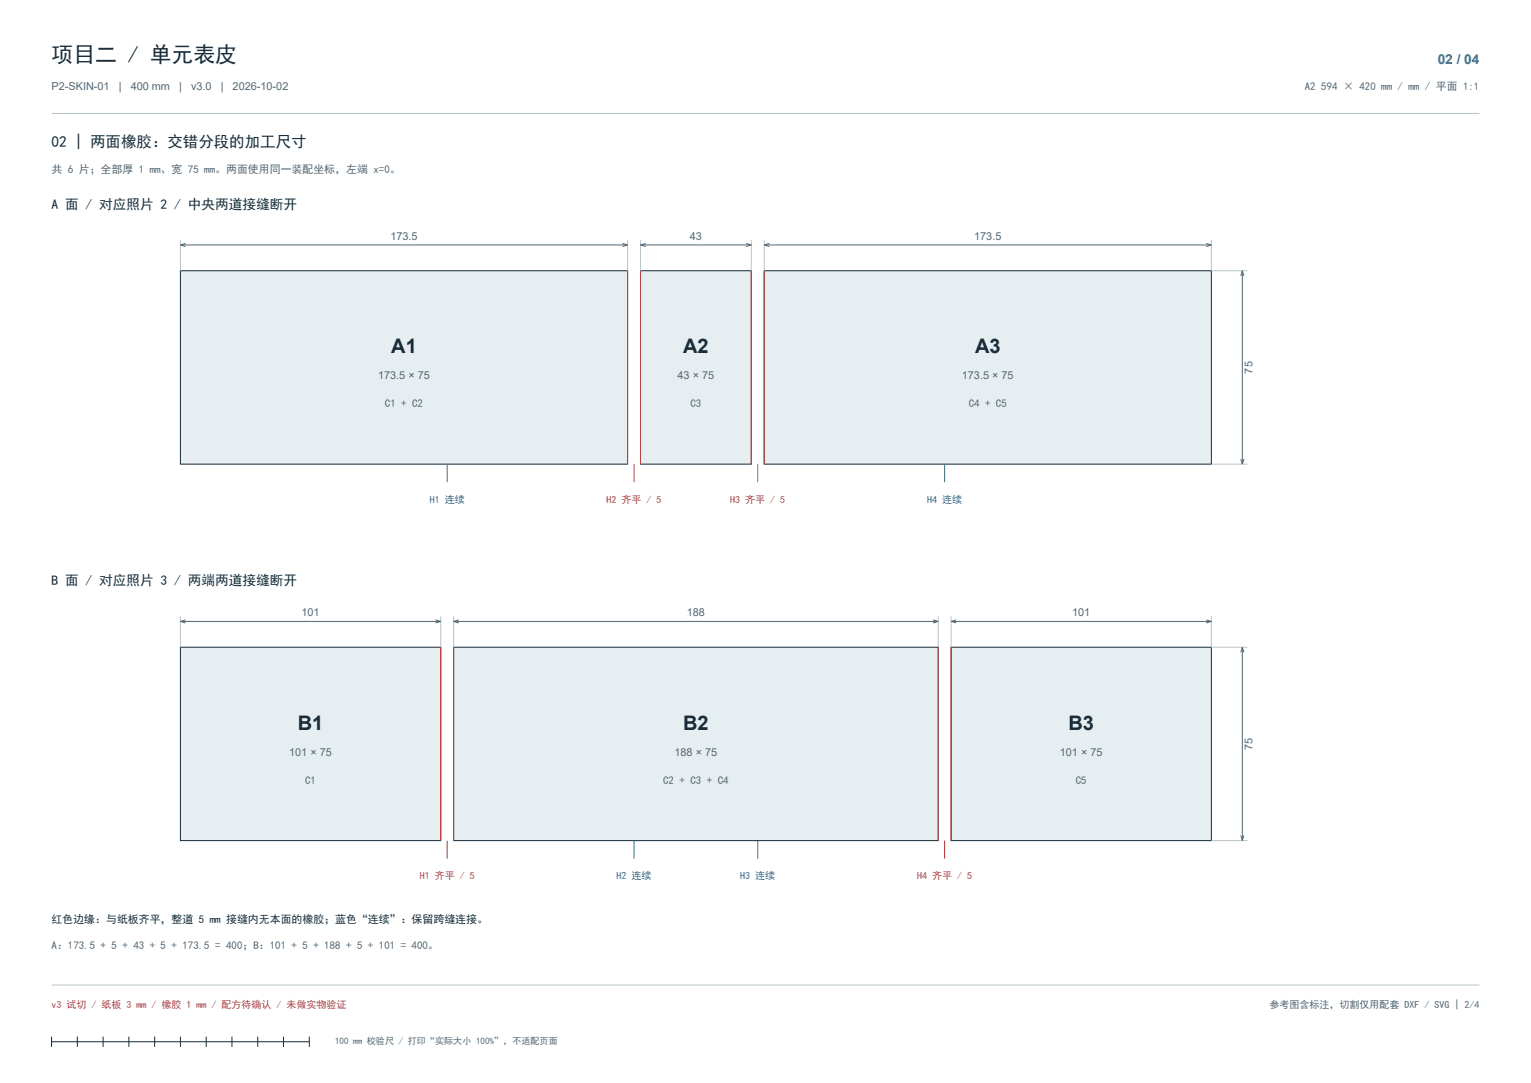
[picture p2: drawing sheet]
<svg xmlns="http://www.w3.org/2000/svg" width="594mm" height="420mm" viewBox="0 0 594 420" stroke-linecap="round" stroke-linejoin="round" font-family="sans-serif">
<path d="M20 44h554" fill="none" stroke="#b7c4cb" stroke-width=".39"/>
<path d="M70 105h173.5v75h-173.5z" fill-rule="evenodd" fill="#e7eef2" stroke="#172b38" stroke-width=".39"/>
<path d="M70 93v12M243.5 93v12" fill="none" stroke="#b7c4cb" stroke-width=".39"/>
<path d="M70 95h173.5M70 95l2 .6M72 94.4l-2 .6M241.5 94.4l2 .6M243.5 95l-2 .6" fill="none" stroke="#516773" stroke-width=".39"/>
<path d="M248.5 105h43v75h-43z" fill-rule="evenodd" fill="#e7eef2" stroke="#172b38" stroke-width=".39"/>
<path d="M248.5 93v12M291.5 93v12" fill="none" stroke="#b7c4cb" stroke-width=".39"/>
<path d="M248.5 95h43M248.5 95l2 .6M250.5 94.4l-2 .6M289.5 94.4l2 .6M291.5 95l-2 .6" fill="none" stroke="#516773" stroke-width=".39"/>
<path d="M296.5 105h173.5v75h-173.5z" fill-rule="evenodd" fill="#e7eef2" stroke="#172b38" stroke-width=".39"/>
<path d="M296.5 93v12M470 93v12h14M470 180h14" fill="none" stroke="#b7c4cb" stroke-width=".39"/>
<path d="M296.5 95h173.5M296.5 95l2 .6M298.5 94.4l-2 .6M468 94.4l2 .6M470 95l-2 .6M482 105v75M482 105l-.6 2M482 105l.6 2M481.4 178l.6 2M482.6 178l-.6 2" fill="none" stroke="#516773" stroke-width=".39"/>
<path d="M173.5 180v7M366.5 180v7" fill="none" stroke="#226d93" stroke-width=".39"/>
<path d="M243.5 105v75M248.5 105v75M291.5 105v75M296.5 105v75M246 180v7M294 180v7" fill="none" stroke="#c53d3d" stroke-width=".39"/>
<path d="M70 251h101v75h-101z" fill-rule="evenodd" fill="#e7eef2" stroke="#172b38" stroke-width=".39"/>
<path d="M70 239v12M171 239v12" fill="none" stroke="#b7c4cb" stroke-width=".39"/>
<path d="M70 241h101M70 241l2 .6M72 240.4l-2 .6M169 240.4l2 .6M171 241l-2 .6" fill="none" stroke="#516773" stroke-width=".39"/>
<path d="M176 251h188v75h-188z" fill-rule="evenodd" fill="#e7eef2" stroke="#172b38" stroke-width=".39"/>
<path d="M176 239v12M364 239v12" fill="none" stroke="#b7c4cb" stroke-width=".39"/>
<path d="M176 241h188M176 241l2 .6M178 240.4l-2 .6M362 240.4l2 .6M364 241l-2 .6" fill="none" stroke="#516773" stroke-width=".39"/>
<path d="M369 251h101v75h-101z" fill-rule="evenodd" fill="#e7eef2" stroke="#172b38" stroke-width=".39"/>
<path d="M369 239v12M470 239v12h14M470 326h14M20 382h554" fill="none" stroke="#b7c4cb" stroke-width=".39"/>
<path d="M369 241h101M369 241l2 .6M371 240.4l-2 .6M468 240.4l2 .6M470 241l-2 .6M482 251v75M482 251l-.6 2M482 251l.6 2M481.4 324l.6 2M482.6 324l-.6 2" fill="none" stroke="#516773" stroke-width=".39"/>
<path d="M171 251v75M176 251v75M364 251v75M369 251v75M173.5 326v7M366.5 326v7" fill="none" stroke="#c53d3d" stroke-width=".39"/>
<path d="M246 326v7M294 326v7" fill="none" stroke="#226d93" stroke-width=".39"/>
<path d="M20 404h100M20 402v4M30 402v4M40 402v4M50 402v4M60 402v4M70 402v4M80 402v4M90 402v4M100 402v4M110 402v4M120 402v4" fill="none" stroke="#172b38" stroke-width=".39"/>
<text font-size="8.5" fill="#172b38" x="20" y="24">项目二 / 单元表皮</text>
<g font-size="7.8" fill="#172b38">
<text x="151.8" y="137">A1</text>
<text x="265" y="137">A2</text>
<text x="378.3" y="137">A3</text>
<text x="115.5" y="283">B1</text>
<text x="265" y="283">B2</text>
<text x="414.5" y="283">B3</text>
</g>
<text font-size="6" fill="#172b38" x="20" y="57">02 | 两面橡胶：交错分段的加工尺寸</text>
<text font-size="5.3" fill="#226d93" x="557.8" y="25">02 / 04</text>
<g font-size="5.3" fill="#172b38">
<text x="20" y="81">A 面 / 对应照片 2 / 中央两道接缝断开</text>
<text x="20" y="227">B 面 / 对应照片 3 / 两端两道接缝断开</text>
</g>
<g font-size="4.2" fill="#516773">
<text x="20" y="35">P2-SKIN-01</text>
<text x="46.1" y="35">|</text>
<text x="50.7" y="35">400 mm</text>
<text x="69.5" y="35">|</text>
<text x="74.1" y="35">v3.0</text>
<text x="85.6" y="35">|</text>
<text x="90.2" y="35">2026-10-02</text>
<text x="506.3" y="35">A2 594 × 420 mm / mm / 平面 1:1</text>
<text x="20" y="67">共 6 片；全部厚 1 mm、宽 75 mm。两面使用同一装配坐标，左端 x=0。</text>
<text x="151.5" y="93">173.5</text>
<text x="267.6" y="93">43</text>
<text x="378" y="93">173.5</text>
<text x="146.7" y="147">173.5 × 75</text>
<text x="262.9" y="147">43 × 75</text>
<text x="373.2" y="147">173.5 × 75</text>
<text x="486" y="144.9" transform="rotate(-90 486 144.9)">75</text>
<text x="149.3" y="158">C1 + C2</text>
<text x="267.9" y="158">C3</text>
<text x="375.8" y="158">C4 + C5</text>
<text x="117" y="239">101</text>
<text x="266.5" y="239">188</text>
<text x="416" y="239">101</text>
<text x="112.2" y="293">101 × 75</text>
<text x="261.7" y="293">188 × 75</text>
<text x="411.2" y="293">101 × 75</text>
<text x="486" y="290.9" transform="rotate(-90 486 290.9)">75</text>
<text x="118.4" y="304">C1</text>
<text x="257.3" y="304">C2 + C3 + C4</text>
<text x="417.4" y="304">C5</text>
<text x="20" y="368">A：173.5 + 5 + 43 + 5 + 173.5 = 400；B：101 + 5 + 188 + 5 + 101 = 400。</text>
</g>
<text font-size="4.2" fill="#172b38" x="20" y="358">红色边缘：与纸板齐平，整道 5 mm 接缝内无本面的橡胶；蓝色“连续”：保留跨缝连接。</text>
<g font-size="3.9" fill="#226d93">
<text x="166.7" y="195">H1 连续</text>
<text x="359.7" y="195">H4 连续</text>
<text x="239.2" y="341">H2 连续</text>
<text x="287.2" y="341">H3 连续</text>
</g>
<g font-size="3.9" fill="#c53d3d">
<text x="235.3" y="195">H2 齐平 / 5</text>
<text x="283.3" y="195">H3 齐平 / 5</text>
<text x="162.8" y="341">H1 齐平 / 5</text>
<text x="355.8" y="341">H4 齐平 / 5</text>
<text x="20" y="391">v3 试切 / 纸板 3 mm / 橡胶 1 mm / 配方待确认 / 未做实物验证</text>
</g>
<text font-size="3.9" fill="#516773" x="492.5" y="391">参考图含标注，切割仅用配套 DXF / SVG | 2/4</text>
<text font-size="3.5" fill="#516773" x="130" y="405">100 mm 校验尺 / 打印“实际大小 100%”，不适配页面</text>
</svg>
